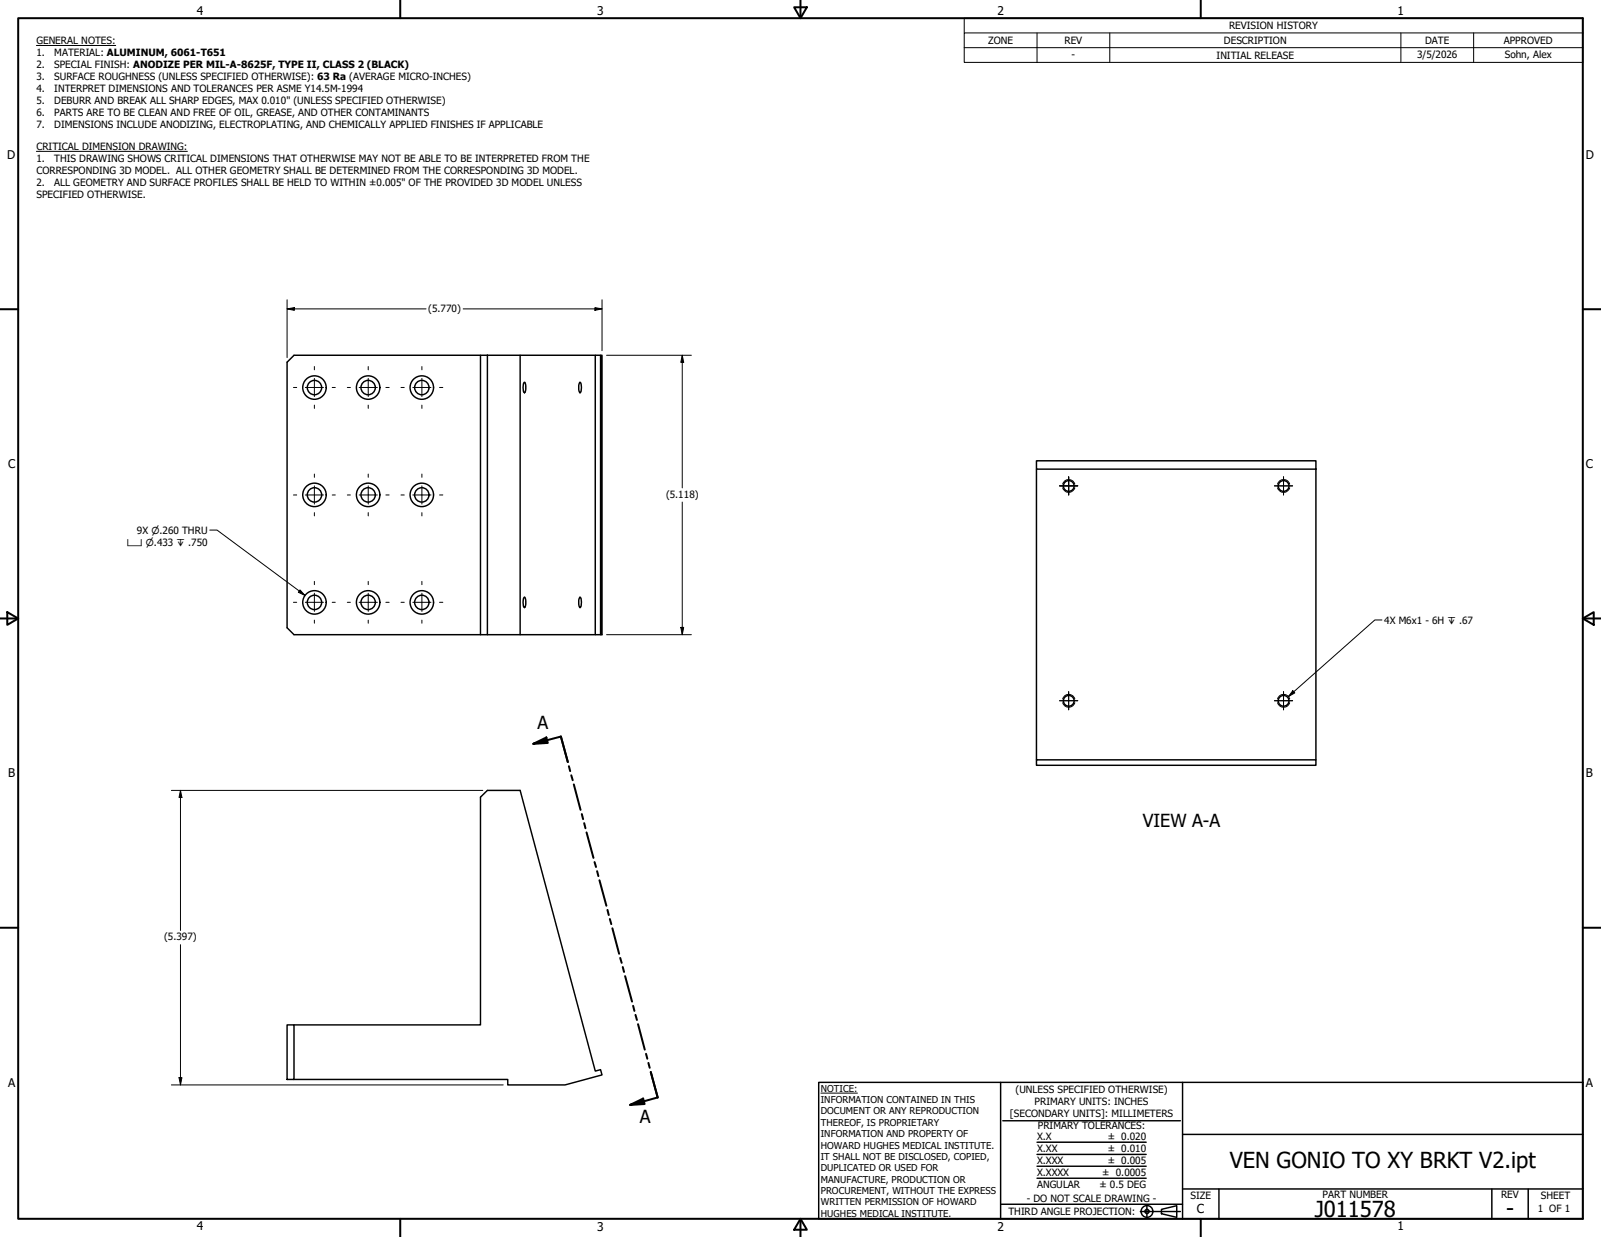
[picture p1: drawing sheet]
<svg xmlns="http://www.w3.org/2000/svg" width="559mm" height="432mm" viewBox="0 0 559 432" stroke-linecap="round" stroke-linejoin="round" font-family="sans-serif">
<!-- layer: Visible (ANSI) -->
<g fill="none" stroke="#000" stroke-width=".51">
<path d="M167.7 124h2.4v97.6h-2.4zM167.7 124h-65.1l-2.4 2.4v92.7l2.4 2.5h65.1M170.1 124h11.4v97.6h-11.4M181.5 124h26.3M182.9 133.5l.2-.1a4 4 0 0 1 0 3.7 3.9 3.9 0 0 1-.2-3.6zM202.3 133.5l.1-.1a3.6 3.6 0 0 1 0 3.7l-.4-1.1v-1.4zM209.6 124h-1.8v97.6M361.8 160.8h97.5v3h-97.5zM361.8 163.8v103.3h97.5v-1.9h-97.5M459.3 163.8v101.4M182.9 208.6l.2-.2a4 4 0 0 1 0 3.7 3.8 3.8 0 0 1-.2-3.5zM202.4 208.4a3.6 3.6 0 0 1 0 3.7 4 4 0 0 1 0-3.7z"/>
<path d="M181.5 221.6h28.6v-97.6h-.5v97.6M100.2 357.8h2.4v19h-2.4zM102.6 357.8h65.1v-79.5l2.4-2.4h11.4l26.3 98 1.8-.5 .5 1.8-12.9 3.5h-20v-1.9h-74.6"/>
<circle cx="109.8" cy="135.3" r="4.1"/>
<circle cx="109.8" cy="135.3" r="2.51"/>
<circle cx="128.5" cy="135.3" r="4.1"/>
<circle cx="128.5" cy="135.3" r="2.51"/>
<circle cx="147.2" cy="135.3" r="4.1"/>
<circle cx="147.2" cy="135.3" r="2.51"/>
<circle cx="109.8" cy="172.8" r="4.1"/>
<circle cx="109.8" cy="172.8" r="2.51"/>
<circle cx="128.5" cy="172.8" r="4.1"/>
<circle cx="128.5" cy="172.8" r="2.51"/>
<circle cx="147.2" cy="172.8" r="4.1"/>
<circle cx="147.2" cy="172.8" r="2.51"/>
<circle cx="373" cy="169.6" r="1.87"/>
<circle cx="448" cy="169.6" r="1.87"/>
<circle cx="109.8" cy="210.3" r="4.1"/>
<circle cx="109.8" cy="210.3" r="2.51"/>
<circle cx="128.5" cy="210.3" r="4.1"/>
<circle cx="128.5" cy="210.3" r="2.51"/>
<circle cx="147.2" cy="210.3" r="4.1"/>
<circle cx="147.2" cy="210.3" r="2.51"/>
<circle cx="373" cy="244.6" r="1.87"/>
<circle cx="448" cy="244.6" r="1.87"/>
</g>
<!-- layer: Hidden Narrow (ANSI) -->
<path d="M370.9 170.3a2.22 2.22 0 0 0 2.1 1.6 2.22 2.22 0 0 0 2.2-1.6M370.9 169a2.22 2.22 0 0 1 2.1-1.6 2.22 2.22 0 0 1 2.2 1.6M445.9 170.3a2.22 2.22 0 0 0 2.1 1.6 2.22 2.22 0 0 0 2.2-1.6M445.9 169a2.22 2.22 0 0 1 2.1-1.6 2.22 2.22 0 0 1 2.2 1.6M370.9 245.3a2.22 2.22 0 0 0 2.1 1.6 2.22 2.22 0 0 0 2.2-1.6M370.9 244a2.22 2.22 0 0 1 2.1-1.6 2.22 2.22 0 0 1 2.2 1.6M445.9 245.3a2.22 2.22 0 0 0 2.1 1.6 2.22 2.22 0 0 0 2.2-1.6M445.9 244a2.22 2.22 0 0 1 2.1-1.6 2.22 2.22 0 0 1 2.2 1.6" fill="none" stroke="#000" stroke-width=".35"/>
<!-- layer: Section Line (ANSI) -->
<g fill="none" stroke="#000" stroke-width=".7">
<path d="M186.1 259.7l4.6-2.3 .5 1.9zM186.1 259.7l9.7-2.6 2.4 8.9M198.6 267.5l.4 1.7M199.4 270.6l.5 1.8M200.3 273.8l2.3 8.9M203.1 284.2l.4 1.7M203.9 287.3l.4 1.8M204.7 290.6l2.4 8.9M207.5 300.9l.5 1.7M208.4 304.1l.5 1.7M209.2 307.3l2.4 8.9M212 317.6l.5 1.8"/>
<path d="M212.9 320.8l.5 1.8M213.7 324l2.4 8.9M216.5 334.4l.5 1.7M217.4 337.6l.4 1.7M218.2 340.7l2.4 8.9M221 351.1l.4 1.8M221.8 354.3l.5 1.7M222.7 357.5l2.3 8.9M225.5 367.9l.4 1.7M226.3 371l.5 1.7M227.1 374.2l2.5 8.9-9.7 2.6M219.9 385.7l4.6-2.2 .5 1.9z"/>
</g>
<path d="M186.1 259.7l4.6-2.3 .5 1.9zM219.9 385.7l4.6-2.2 .5 1.9z" fill="#000"/>
<!-- layer: Border (ANSI) -->
<g fill="none" stroke="#000" stroke-width=".7">
<path d="M6.3 6.3h546.1v419.1h-546.1zM139.7 0v6.3M277.2 2.5h4.4l-2.2 3.8zM279.4 0v6.3M419.1 0v6.3M0 107.9h6.3M552.4 107.9h6.4M0 215.9h6.3M2.5 213.7l3.8 2.2-3.8 2.2zM552.4 215.9l3.9-2.2v4.4zM552.4 215.9h6.4M0 323.8h6.3"/>
<path d="M552.4 323.8h6.4M139.7 425.4v6.4M279.4 425.4l2.2 3.9h-4.4zM279.4 425.4v6.4M419.1 425.4v6.4"/>
</g>
<!-- layer: Title (ANSI) -->
<g fill="none" stroke="#000" stroke-width=".51">
<path d="M285.8 377.8h266.6v47.6h-266.6zM349.2 377.8v47.6M412.7 377.8v47.6M350 391.2h62M361.9 398.7h38.1M412.7 396h139.7M361.9 411.3h38.1M361.9 407.1h38.1M361.9 403h38.1M412.7 415h139.7M425.4 415v10.4M520.7 415v10.4"/>
<path d="M533.4 415v10.4M349.2 420.4h63.5M398 422.9h14M400.3 420.6v4.6M405.4 422.1l5.3-1.2v4l-5.3-1.2z"/>
<circle cx="400.3" cy="422.9" r="2.06"/>
<circle cx="400.3" cy="422.9" r=".73"/>
</g>
<path d="M286.5 381.6h12.8" fill="none" stroke="#000" stroke-width=".35"/>
<!-- layer: Symbol (ANSI) -->
<g fill="none" stroke="#000" stroke-width=".35">
<path d="M12.7 15.9h27.7M336.5 11.5v-5.2h215.9v5.2M336.5 16.6h215.9M361.9 11.5v10.3M387.3 11.5v10.3M488.9 11.5v10.3M514.3 11.5v10.3M552.4 11.5h-215.9v5.1M552.4 11.5v10.3h-215.9v-5.2M12.7 52.8h52.7M73.2 185h2.6l30.6 22.8M104.7 205.9l1.7 1.9-2.3-1z"/>
<path d="M482.3 216.4h-2.4l-30.2 26.7M451.2 241.1l.7 .8-2.2 1.2z"/>
</g>
<!-- layer: Center Mark (ANSI) -->
<g fill="none" stroke="#000" stroke-width=".35">
<path d="M102.4 135.3h1.2M106.6 135.3h6.3M109.7 128v1.1M109.7 132.1v6.3M116 135.3h1M121.2 135.3h1.1M125.3 135.3h6.4M128.5 128v1.1M128.5 132.1v6.3M134.7 135.3h1.1M140 135.3h1.1M144.1 135.3h6.3"/>
<path d="M147.3 128v1.1M147.3 132.1v6.3M153.4 135.3h1.2M109.7 141.4v1.2M128.5 141.4v1.2M147.3 141.4v1.2M102.4 172.8h1.2M106.6 172.8h6.3M109.7 165.5v1.1M109.7 169.6v6.4M109.7 178.9v1.2M116 172.8h1"/>
<path d="M121.2 172.8h1.1M125.3 172.8h6.4M128.5 165.5v1.1M128.5 169.6v6.4M128.5 178.9v1.2M134.7 172.8h1.1M140 172.8h1.1M144.1 172.8h6.3M147.3 165.5v1.1M147.3 169.6v6.4M147.3 178.9v1.2M153.4 172.8h1.2"/>
<path d="M369.8 169.6h6.4M373 166.4v6.4M444.8 169.6h6.4M448 166.4v6.4M102.4 210.2h1.2M106.6 210.2h6.3M109.7 202.9v1.2M109.7 207.1v6.3M109.7 216.5v1.1M116 210.2h1M121.2 210.2h1.1M125.3 210.2h6.4"/>
<path d="M128.5 202.9v1.2M128.5 207.1v6.3M128.5 216.5v1.1M134.7 210.2h1.1M140 210.2h1.1M144.1 210.2h6.3M147.3 202.9v1.2M147.3 207.1v6.3M147.3 216.5v1.1M153.4 210.2h1.2M369.8 244.6h6.4M373 241.4v6.4"/>
<path d="M444.8 244.6h6.4M448 241.4v6.4"/>
</g>
<!-- layer: Symbol (ANSI) -->
<path d="M104.7 205.9l1.7 1.9-2.3-1zM451.2 241.1l.7 .8-2.2 1.2z" fill="#000"/>
<!-- layer: Dimension (ANSI) -->
<g fill="none" stroke="#000" stroke-width=".35">
<path d="M100.2 107.8l2.5-.4v.9zM100.2 107.8h48.5M100.2 104.6v20.2M161.7 107.8h48.4M207.6 107.4l2.5 .4-2.5 .5zM210.1 104.6v17.8M211.7 124h29.6M238.1 124l.5 2.5h-1zM238.1 124v46.3M238.1 175.3v46.3M237.6 219h1l-.5 2.6zM211.7 221.6h29.6"/>
<path d="M59.8 275.9h108.7M63 275.9l.5 2.5h-1zM63 275.9v48.9M63 329.8v48.9M59.8 378.7h115.8M62.5 376.2h1l-.5 2.5z"/>
</g>
<path d="M100.2 107.8l2.5-.4v.9zM207.6 107.4l2.5 .4-2.5 .5zM238.1 124l.5 2.5h-1zM237.6 219h1l-.5 2.6zM63 275.9l.5 2.5h-1zM62.5 376.2h1l-.5 2.5z" fill="#000"/>
<g font-size="7.7">
<text x="429.2" y="407.6">VEN GONIO TO XY BRKT V2.ipt</text>
<text x="458.9" y="424.8">J011578</text>
<text x="525.7" y="424.4">-</text>
</g>
<g font-size="6.3">
<text x="187.6" y="254.6">A</text>
<text x="398.8" y="288.8">VIEW A-A</text>
<text x="223.3" y="392">A</text>
</g>
<text font-size="4.3" x="417.8" y="423.5">C</text>
<g font-size="4.2">
<text x="68.7" y="5.3">4</text>
<text x="208.4" y="5.3">3</text>
<text x="348.1" y="5.3">2</text>
<text x="487.8" y="5.3">1</text>
<text x="2.5" y="55.5">D</text>
<text x="553.5" y="55.5">D</text>
<text x="2.8" y="163.4">C</text>
<text x="553.5" y="163.4">C</text>
<text x="2.9" y="271.4">B</text>
<text x="553.5" y="271.4">B</text>
<text x="2.8" y="379.3">A</text>
<text x="553.5" y="379.3">A</text>
<text x="68.7" y="429.5">4</text>
<text x="208.4" y="429.6">3</text>
<text x="348.1" y="429.6">2</text>
<text x="487.8" y="429.5">1</text>
</g>
<g font-size="3.5">
<text x="429" y="10.2">REVISION HISTORY</text>
<text x="12.7" y="15.3">GENERAL NOTES:</text>
<text x="344.9" y="15.3">ZONE</text>
<text x="371.5" y="15.3">REV</text>
<text x="427.2" y="15.3">DESCRIPTION</text>
<text x="497.4" y="15.3">DATE</text>
<text x="524.9" y="15.3">APPROVED</text>
<text x="12.7" y="19.5">1.</text>
<text x="12.7" y="23.7">2.</text>
<text x="18.9" y="19.5">MATERIAL: ALUMINUM, 6061-T651</text>
<text x="18.9" y="23.7">SPECIAL FINISH: ANODIZE PER MIL-A-8625F, TYPE II, CLASS 2 (BLACK)</text>
<text x="374" y="20.3">-</text>
<text x="424.6" y="20.4">INITIAL RELEASE</text>
<text x="494.6" y="20.3">3/5/2026</text>
<text x="525.2" y="20.2">Sohn, Alex</text>
<text x="12.7" y="27.8">3.</text>
<text x="18.9" y="27.8">SURFACE ROUGHNESS (UNLESS SPECIFIED OTHERWISE): 63 Ra (AVERAGE MICRO-INCHES)</text>
<text x="12.7" y="32">4.</text>
<text x="18.9" y="32">INTERPRET DIMENSIONS AND TOLERANCES PER ASME Y14.5M-1994</text>
<text x="12.7" y="36.2">5.</text>
<text x="12.7" y="40.4">6.</text>
<text x="18.9" y="36.2">DEBURR AND BREAK ALL SHARP EDGES, MAX 0.010&quot; (UNLESS SPECIFIED OTHERWISE)</text>
<text x="18.9" y="40.4">PARTS ARE TO BE CLEAN AND FREE OF OIL, GREASE, AND OTHER CONTAMINANTS</text>
<text x="12.7" y="44.6">7.</text>
<text x="18.9" y="44.6">DIMENSIONS INCLUDE ANODIZING, ELECTROPLATING, AND CHEMICALLY APPLIED FINISHES IF APPLICABLE</text>
<text x="12.7" y="52.3">CRITICAL DIMENSION DRAWING:</text>
<text x="12.7" y="56.5">1.</text>
<text x="18.9" y="56.5">THIS DRAWING SHOWS CRITICAL DIMENSIONS THAT OTHERWISE MAY NOT BE ABLE TO BE INTERPRETED FROM THE</text>
<text x="12.7" y="60.6">CORRESPONDING 3D MODEL. ALL OTHER GEOMETRY SHALL BE DETERMINED FROM THE CORRESPONDING 3D MODEL.</text>
<text x="12.7" y="64.8">2.</text>
<text x="18.9" y="64.8">ALL GEOMETRY AND SURFACE PROFILES SHALL BE HELD TO WITHIN ±0.005&quot; OF THE PROVIDED 3D MODEL UNLESS</text>
<text x="12.7" y="69">SPECIFIED OTHERWISE.</text>
<text x="149.5" y="108.8">(5.770)</text>
<text x="232.5" y="173.7">(5.118)</text>
<text x="47.8" y="186.3">9X ⌀.260 THRU</text>
<text x="483.2" y="217.7">4X M6x1 - 6H ↧ .67</text>
<text x="57.3" y="328.2">(5.397)</text>
<text x="354.5" y="381.6">(UNLESS SPECIFIED OTHERWISE)</text>
<text x="352.5" y="390">[SECONDARY UNITS]: MILLIMETERS</text>
<text x="361.1" y="385.8">PRIMARY UNITS: INCHES</text>
<text x="362.3" y="394.1">PRIMARY TOLERANCES:</text>
<text x="361.9" y="397.9">X.X</text>
<text x="386.7" y="398">± 0.020</text>
<text x="361.9" y="402.1">X.XX</text>
<text x="361.9" y="406.3">X.XXX</text>
<text x="386.7" y="402.1">± 0.010</text>
<text x="386.7" y="406.3">± 0.005</text>
<text x="361.9" y="410.5">X.XXXX</text>
<text x="384.7" y="410.5">± 0.0005</text>
<text x="358.4" y="419.7">- DO NOT SCALE DRAWING -</text>
<text x="361.9" y="414.6">ANGULAR</text>
<text x="383.8" y="414.7">± 0.5 DEG</text>
<text x="415.5" y="418.4">SIZE</text>
<text x="461.6" y="418.3">PART NUMBER</text>
<text x="523.9" y="418.3">REV</text>
<text x="537.8" y="418.4">SHEET</text>
<text x="352" y="424.2">THIRD ANGLE PROJECTION:</text>
<text x="536.7" y="423.2">1 OF 1</text>
</g>
<g font-size="3.3">
<text x="44.3" y="190.8">⌴ ⌀.433 ↧ .750</text>
<text x="286.5" y="381.1">NOTICE:</text>
<text x="286.5" y="385">INFORMATION CONTAINED IN THIS</text>
<text x="286.5" y="389">DOCUMENT OR ANY REPRODUCTION</text>
<text x="286.5" y="392.9">THEREOF, IS PROPRIETARY</text>
<text x="286.5" y="396.9">INFORMATION AND PROPERTY OF</text>
<text x="286.5" y="400.9">HOWARD HUGHES MEDICAL INSTITUTE.</text>
<text x="286.5" y="404.9">IT SHALL NOT BE DISCLOSED, COPIED,</text>
<text x="286.5" y="408.9">DUPLICATED OR USED FOR</text>
<text x="286.5" y="412.8">MANUFACTURE, PRODUCTION OR</text>
<text x="286.5" y="416.8">PROCUREMENT, WITHOUT THE EXPRESS</text>
<text x="286.5" y="420.8">WRITTEN PERMISSION OF HOWARD</text>
<text x="286.5" y="424.8">HUGHES MEDICAL INSTITUTE.</text>
</g>
</svg>
